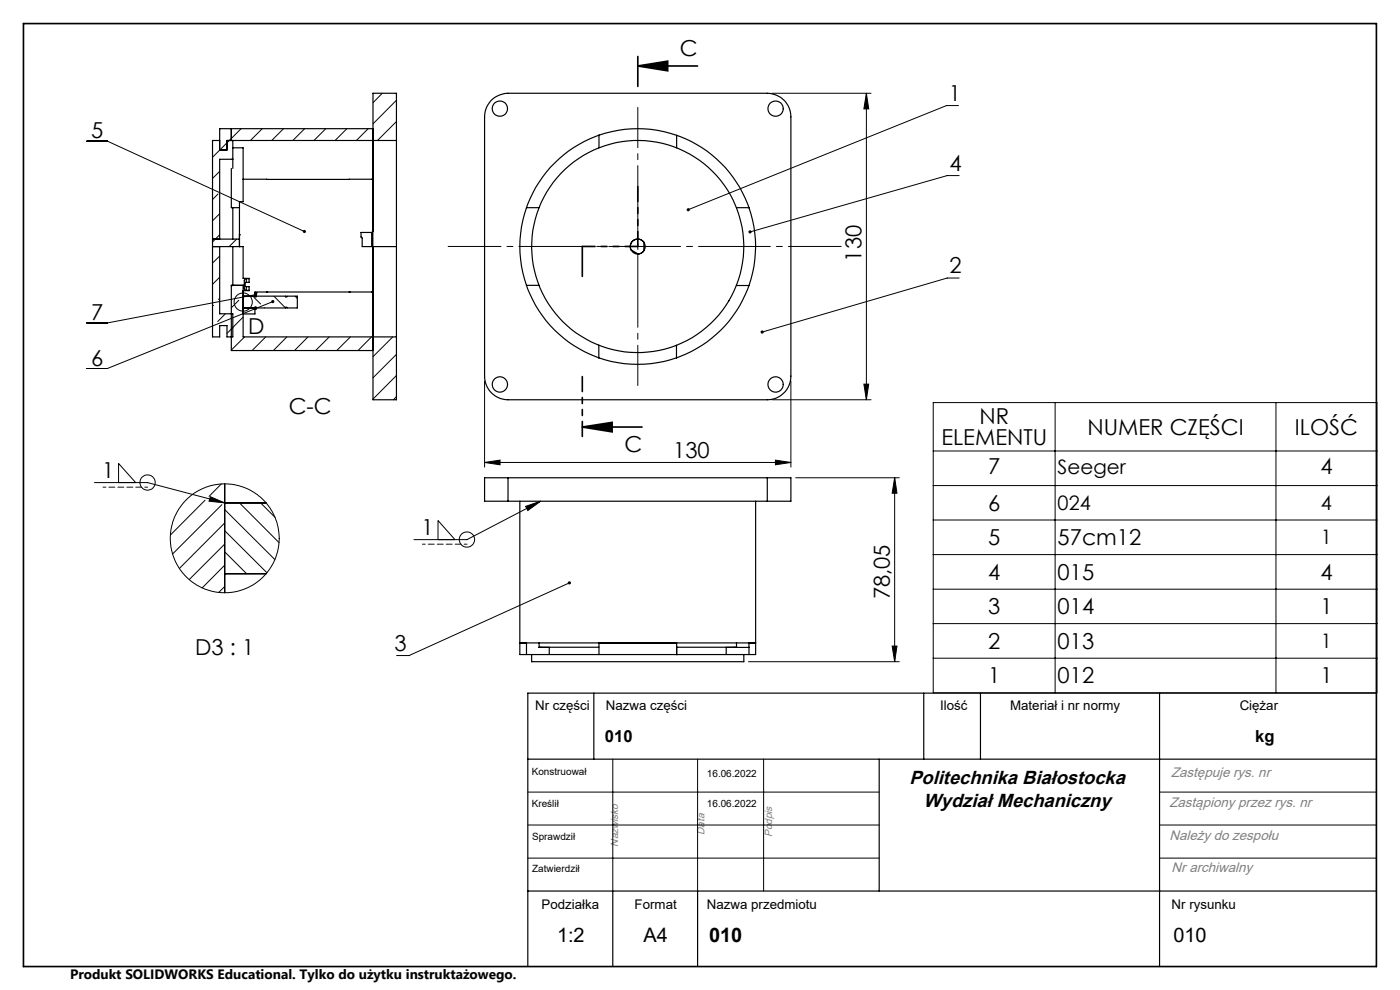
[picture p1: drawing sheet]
<svg xmlns="http://www.w3.org/2000/svg" width="297mm" height="210mm" viewBox="0 0 297 210" stroke-linecap="round" stroke-linejoin="round" font-family="sans-serif">
<g fill="none" stroke="#000" stroke-width=".21">
<path d="M81.1 19.8l-2 2M163.8 19.8h21M183.8 19.8v65M183.8 19.8l.5 3.3h-1zM18.5 29.9h4.3l41.8 19.2M46.6 36.4l-1.5 1.4M46.7 27.3l-.1 .1M49.4 33.5l-.3 .3M51.2 27.3l-6.1 6.1M55.6 27.3l-2.5 2.5M60.1 27.3l-2.5 2.5M64.6 27.3l-2.5 2.5"/>
<path d="M69.1 27.3l-2.5 2.5M73.6 27.3l-2.5 2.5M78.1 27.3l-2.5 2.5M84.1 21.3l-5 5M84.1 25.8l-4 4M203.3 22.4h-2.5l-54.8 22.1M203.5 37.2h-2.6l-41.8 12M46.2 41.2l-1.1 1.1M46.6 45.3l-1.5 1.5M46.6 49.8l-1.5 1.5M46.6 58.8l-1.5 1.5M46.6 54.3l-1.5 1.5"/>
<path d="M50.2 50.7l-1.6 1.6M203.5 59h-2.6l-39.2 11.4M45.1 64.8h.1M46.6 63.3l-.2 .2M47.8 66.6l-1.6 1.6M49.4 60.5l-.3 .3M49.4 69.5l-1.2 1.2M50.7 63.7l-1.6 1.6M51.6 67.3l-2.5 2.5M51.6 65.3h.1M51.9 71.5l-2.8 2.8M53.9 63.1l1.4 1.4"/>
<path d="M54.2 62.5l-31.4 6h-4.3M56.1 65.3h.1M56.4 71.5l-2.9 2.9M57.9 64l-35.1 14.2h-4.3M58.1 62.8l2.5 2.5M60.9 71.5l-2.9 2.9M62.6 62.8l.5 .5M65.3 71.5l-2.8 2.9M69.9 71.5l-2.9 2.9M74.3 71.5l-2.9 2.9M78.8 71.5l-2.8 2.9M83.3 71.5l-4.2 4.2"/>
<path d="M84.1 75.2l-5 4.9M84.1 79.6l-5 5.1M84.1 84.1l-.6 .7M102.8 98.1l3.3-.5v1zM102.8 80.8v18.3M102.8 98.1h65M163.8 84.8h21M164.5 97.6l3.3 .5-3.3 .5zM167.8 80.8v18.3M183.3 81.5h1l-.5 3.3zM198 85.4h94.1v61.6h-94.1zM198 95.7h94.1"/>
<path d="M223.8 85.4v61.6M270.7 85.4v61.6M20 102.4h11.3l16.4 4.3M25.2 102.4v-4.1l3.6 4.1M43.5 106.1l-7.3 7.4M44.6 105.4l3.1 1.3-3.4-.4zM47 102.6l-2.7 2.7M47.1 107.1l-10.5 10.4M47.7 110.9l-9.6 9.7M47.7 115.4l-7.6 7.5M47.7 119.9l-4.8 4.8M47.7 117l4.6 4.7"/>
<path d="M47.7 112.6l8.9 8.9M47.7 108.1l10.6 10.6M50.8 106.7l8.4 8.4M55.3 106.7l3 3M92.9 114.5v-4.1l3.6 4.1M111.5 107.4l3.2-1.1-2.7 2zM114.7 106.3l-15.6 8.2h-11.3M168.8 101.3h22M189.8 101.3l.5 3.3h-1zM189.8 101.3v39.1M198 103h94.1M198 110.3h94.1"/>
<path d="M198 117.6h94.1M47.7 124.4l-1.3 1.3M47.7 121.5l.1 .2M120.8 123.6l-34 15.5h-2.7M189.3 137h1l-.5 3.4zM198 125h94.1M198 132.3h94.1M198 139.6h94.1M158.8 140.4h32M112 168h74.5M112 175h74.5M130 161v28"/>
<path d="M148 161v28M162 161v28M246 168h46M246 175h46M112 182h74.5M246 182h46"/>
<circle cx="51.6" cy="64.1" r="1.93"/>
<circle cx="31.3" cy="102.4" r="1.63"/>
<circle cx="47.7" cy="114.2" r="11.6"/>
<circle cx="99.1" cy="114.4" r="1.62"/>
</g>
<path d="M5 5h287v200h-287zM135.3 14l6.3-1v2zM135.3 14h12.7M123.5 90.6l6.4-1v2zM123.5 90.6h12.7" fill="none" stroke="#000" stroke-width=".35"/>
<path d="M95.1 52.3h83.3" fill="none" stroke="#000" stroke-width=".21" stroke-dasharray="15.2 1.3 1.3 1.3" stroke-dashoffset="4"/>
<path d="M135.3 81.8v-59" fill="none" stroke="#000" stroke-width=".21" stroke-dasharray="15.2 1.3 1.3 1.3" stroke-dashoffset="6.7"/>
<path d="M135.3 52.3v-12.7M123.5 92.6v-12.7" fill="none" stroke="#000" stroke-width=".35" stroke-dasharray="6.3 1.3 1.3 1.3 1.3 1.3" stroke-dashoffset="3.2"/>
<path d="M135.3 18.3v-6.3M123.5 58.6v-6.3" fill="none" stroke="#000" stroke-width=".35" stroke-dasharray="6.3 1.3 1.3 1.3 1.3 1.3"/>
<path d="M123.5 52.3h11.8" fill="none" stroke="#000" stroke-width=".35" stroke-dasharray="6.3 1.3 1.3 1.3 1.3 1.3" stroke-dashoffset="3.6"/>
<path d="M31.3 103.3h-9.4M99.1 115.4h-9.5" fill="none" stroke="#300000" stroke-width=".21" stroke-dasharray="1.3 .6" stroke-dashoffset=".7"/>
<g fill="none" stroke="#000" stroke-width=".25">
<path d="M46.6 29.8h-1.5v41.7h1.5v-2.4h1.6v2.4h1.2v-4.9h-2.8v-14.3M48.1 31.4h.1M49.1 35.7v8.4h1.7M49.1 27.3v2.5M49.4 33.8v1.9M49.4 31.4h2.2v11.4h-.8v9.5M49.4 33.8h-2.8v16.9M49.4 29.8v4M51.6 38h27.3l.2 .2v10.9M79.1 27.3h-32.5v4.5h1.6v-2M84.1 29.8v-10h-5v29.2M84.1 29.8v22.5"/>
<path d="M84.1 29.8h-36v2M104 21.5l1-.8 1-.6 1.8-.3h55a5 5 0 0 1 5 5v55a5 5 0 0 1-5 5h-55a5 5 0 0 1-5-5v-55l.3-1.8zM127.1 28.7a25 25 0 0 1 16.4 0M127.1 28.7a25.2 25.2 0 0 0-15.4 15.4M127.1 28.7v2.7M143.5 28.7a25.1 25.1 0 0 1 15.4 15.4M143.5 28.7v2.7M45.1 52.3h6.5v6.7h1.2v.9h-.6M49.4 52.3v8.2M49.4 44.1v6.6M50.8 49.8h.1M50.8 49.8v.9h-5.7"/>
<path d="M50.8 52.3h.1M52.2 59.1l-.2 .1-.2 .3v1.7l.3 .4h.1M52.2 59.9a.55 .55 0 0 0 0 .9M52.2 59.1v.8M52.2 59.1h.6M78.8 49.3h-2.2v1l.2 .1v1.9h7.3M78.8 49.3v3M79.1 49.1l-.1 12.8h-24.9v1.1h.2v-.8M79.1 49.1l-.3 .2M79.1 52.3v32.5h5v-13.3M84.1 52.3v19.2M111.7 44.1a24.7 24.7 0 0 0 0 16.4"/>
<path d="M111.7 44.1h2.7M134 51.4a1.6 1.6 0 0 1 2.7 .1 1.6 1.6 0 0 1-1.3 2.4l-1.6-.9-.1-.7zM134.2 51.1a1.59 1.59 0 0 1 2.4 .3v1.8a1.59 1.59 0 0 1-2.4 .3 1.59 1.59 0 0 1 0-2.4zM156.2 44.1h2.7M158.9 44.1a24.9 24.9 0 0 1 0 16.5M49.1 60.5h.1M49.1 60.5h2.5M49.1 60.5v13.9h30M51.6 60.5h.1M51.6 62.8h2.5M51.6 65.3h2.5M51.6 60.5v11h32.5"/>
<path d="M52.2 60.8v.8M52.2 61.6h.6M52.2 60.8h.6v.9h-1.2M54.1 65.6h.2v-.4h-.2v1.4h-2.5M54.1 62.2h.2M54.3 62.2h.1M54.3 62.8h6.3v.2h.3v-.2h2.2v2.5h-2.2v-.1h-.3v.1h-6.3M56.6 61.9h.1M74.1 61.9h.1M111.7 60.5a25 25 0 0 0 15.3 15.4M111.7 60.5h2.6M127 75.9a25.3 25.3 0 0 0 16.5 0"/>
<path d="M127 73.2v2.7M143.5 73.2v2.7M156.2 60.6h2.7M158.9 60.6a25 25 0 0 1-15.4 15.3M47.7 102.6v23.1M47.7 106.7h8.7M107.8 101.3h-5v5h5M107.8 101.3v5M107.8 106.3h55M107.8 101.3h55M110.3 106.3v32.5h1.4M160.3 106.3v32.5h-1.4"/>
<path d="M162.8 101.3h5v5h-5M162.8 101.3v5M47.7 121.7h8.7M111.7 138.8h15.3M111.7 138.8v-2.4h-1.4h50h-1.4v2.4M112.8 138.8v1.6h45v-1.6M114.3 137.3h12.7M114.4 136.4v.9M114.4 137.3h2.1v1.5M114.8 137.3h.1M127.1 136.4h16.4v2.4h-16.4zM143.5 137.3h12.7"/>
<path d="M143.5 138.8h15.4M143.5 137.3h.1M143.5 138.8h.1M155.8 137.3h.1M156.2 137.3h.1M156.2 136.4v.9M158.9 137.3h-4.8v1.5M126 147v14M196 147v14M208 147v14M246 147v58M292 147h-180v58"/>
<path d="M112 161h180M186.5 161v28M112 189h180M130 189v16M148 189v16"/>
<circle cx="106.1" cy="23" r="1.62"/>
<circle cx="164.5" cy="23" r="1.62"/>
<circle cx="135.3" cy="52.3" r="22.5"/>
<circle cx="106" cy="81.6" r="1.63"/>
<circle cx="164.5" cy="81.6" r="1.63"/>
</g>
<g fill="#000">
<path d="M135.3 14l6.3-1v2zM123.5 90.6l6.4-1v2z"/>
<path d="M158.9 49l-.1 .3 .3-.1-.3 .1a.34 .34 0 0 0 .5 .2 .34 .34 0 0 0 .1-.5 .34 .34 0 0 0-.5 0zM161.4 70.2v.3l.3-.1-.3 .1a.34 .34 0 0 0 .4 .2 .34 .34 0 0 0 .2-.5 .34 .34 0 0 0-.6 0zM145.7 44.3v.3l.3-.1-.3 .1a.34 .34 0 0 0 .5 .2 .34 .34 0 0 0 0-.5 .34 .34 0 0 0-.5 0zM120.6 123.4a.34 .34 0 0 0-.1 .4 .34 .34 0 0 0 .4 .1 .34 .34 0 0 0 .2-.4l-.3 .1 .3-.1-.2-.2zM64.3 48.9a.34 .34 0 0 0 .1 .5 .34 .34 0 0 0 .5-.2l-.3-.1 .3 .1a.35 .35 0 0 0-.2-.4 .35 .35 0 0 0-.4 .1zM57.6 63.7a.34 .34 0 0 0 .2 .6 .34 .34 0 0 0 .4-.5l-.3 .2 .3-.2a.33 .33 0 0 0-.6-.1zM53.9 62.3a.34 .34 0 0 0 .2 .5 .34 .34 0 0 0 .4-.4l-.3 .1 .3-.1a.31 .31 0 0 0-.3-.3 .31 .31 0 0 0-.3 .2z"/>
<path d="M102.8 98.1l3.3-.5v1zM164.5 97.6l3.3 .5-3.3 .5z"/>
<path d="M183.3 81.5h1l-.5 3.3zM183.8 19.8l.5 3.3h-1z"/>
<path d="M111.5 107.4l3.2-1.1-2.7 2zM44.6 105.4l3.1 1.3-3.4-.4z"/>
<path d="M189.8 101.3l.5 3.3h-1zM189.3 137h1l-.5 3.4z"/>
</g>
<g font-size="4.7">
<text x="144.2" y="11.9">C</text>
<text x="201.3" y="21.3">1</text>
<text x="19.3" y="29.3">5</text>
<text x="201.4" y="36.2">4</text>
<text x="182.8" y="55.5" transform="rotate(-90 182.8 55.5)">130</text>
<text x="201.4" y="58">2</text>
<text x="19.3" y="67.9">7</text>
<text x="52.6" y="70.8">D</text>
<text x="19.3" y="77.6">6</text>
<text x="61.2" y="87.9">C-C</text>
<text x="207.8" y="89.9">NR</text>
<text x="132.5" y="95.9">C</text>
<text x="199.7" y="94.5">ELEMENTU</text>
<text x="230.7" y="92.2">NUMER CZĘŚCI</text>
<text x="274.7" y="92.2">ILOŚĆ</text>
<text x="21.6" y="101.3">1</text>
<text x="142.8" y="97.1">130</text>
<text x="209.6" y="100.6">7</text>
<text x="280.1" y="100.6">4</text>
<text x="89.4" y="113.4">1</text>
<text x="209.6" y="108.3">6</text>
<text x="209.6" y="115.6">5</text>
<text x="224.4" y="115.6">57cm12</text>
<text x="209.6" y="123">4</text>
<text x="224.4" y="123">015</text>
<text x="280.1" y="123">4</text>
<text x="188.8" y="127.1" transform="rotate(-90 188.8 127.1)">78,05</text>
<text x="209.6" y="130.3">3</text>
<text x="224.4" y="130.3">014</text>
<text x="280.1" y="130.3">1</text>
<text x="83.7" y="138">3</text>
<text x="209.6" y="137.6">2</text>
<text x="224.4" y="137.6">013</text>
<text x="41.4" y="139">D3 : 1</text>
<text x="209.6" y="145">1</text>
<text x="224.4" y="145">012</text>
<text x="280.1" y="145">1</text>
</g>
<g font-size="4.2">
<text x="224.4" y="100.4">Seeger</text>
<text x="224.4" y="108.2">024</text>
<text x="280.2" y="108.2">4</text>
<text x="280.2" y="115.5">1</text>
<text x="280.2" y="137.5">1</text>
<text x="118.2" y="199.8">1:2</text>
<text x="136.5" y="199.8">A4</text>
<text x="150.4" y="199.8">010</text>
<text x="248.9" y="199.8">010</text>
</g>
<g font-size="4">
<text x="192.9" y="166.2">Politechnika Białostocka</text>
<text x="195.9" y="171.1">Wydział Mechaniczny</text>
</g>
<g font-size="3.5">
<text x="128.3" y="157.5">010</text>
<text x="266.3" y="157.4">kg</text>
</g>
<g font-size="2.9" fill="#808080">
<text x="248.4" y="164.9">Zastępuje rys. nr</text>
<text x="248.1" y="171.2">Zastąpiony przez rys. nr</text>
<text x="248.1" y="178.1">Należy do zespołu</text>
<text x="248.6" y="185">Nr archiwalny</text>
</g>
<text font-size="2.9" x="14.9" y="207.6">Produkt SOLIDWORKS Educational. Tylko do użytku instruktażowego.</text>
<g font-size="2.8">
<text x="113.5" y="150.6">Nr części</text>
<text x="128.5" y="150.6">Nazwa części</text>
<text x="199.4" y="150.6">Ilość</text>
<text x="214.3" y="150.6">Materiał i nr normy</text>
<text x="263" y="150.6">Ciężar</text>
<text x="114.9" y="192.9">Podziałka</text>
<text x="134.6" y="192.9">Format</text>
<text x="150" y="192.9">Nazwa przedmiotu</text>
<text x="248.6" y="192.9">Nr rysunku</text>
</g>
<g font-size="2.2" fill="#808080">
<text x="131.1" y="179.6" transform="rotate(-90 131.1 179.6)">Nazwisko</text>
<text x="149.4" y="177.1" transform="rotate(-90 149.4 177.1)">Data</text>
<text x="163.8" y="177.6" transform="rotate(-90 163.8 177.6)">Podpis</text>
</g>
<g font-size="2.1">
<text x="112.8" y="164.3">Konstruował</text>
<text x="150" y="164.9">16.06.2022</text>
<text x="112.8" y="171.2">Kreślił</text>
<text x="150" y="171.2">16.06.2022</text>
<text x="112.9" y="178.1">Sprawdził</text>
<text x="112.9" y="185">Zatwierdził</text>
</g>
</svg>
